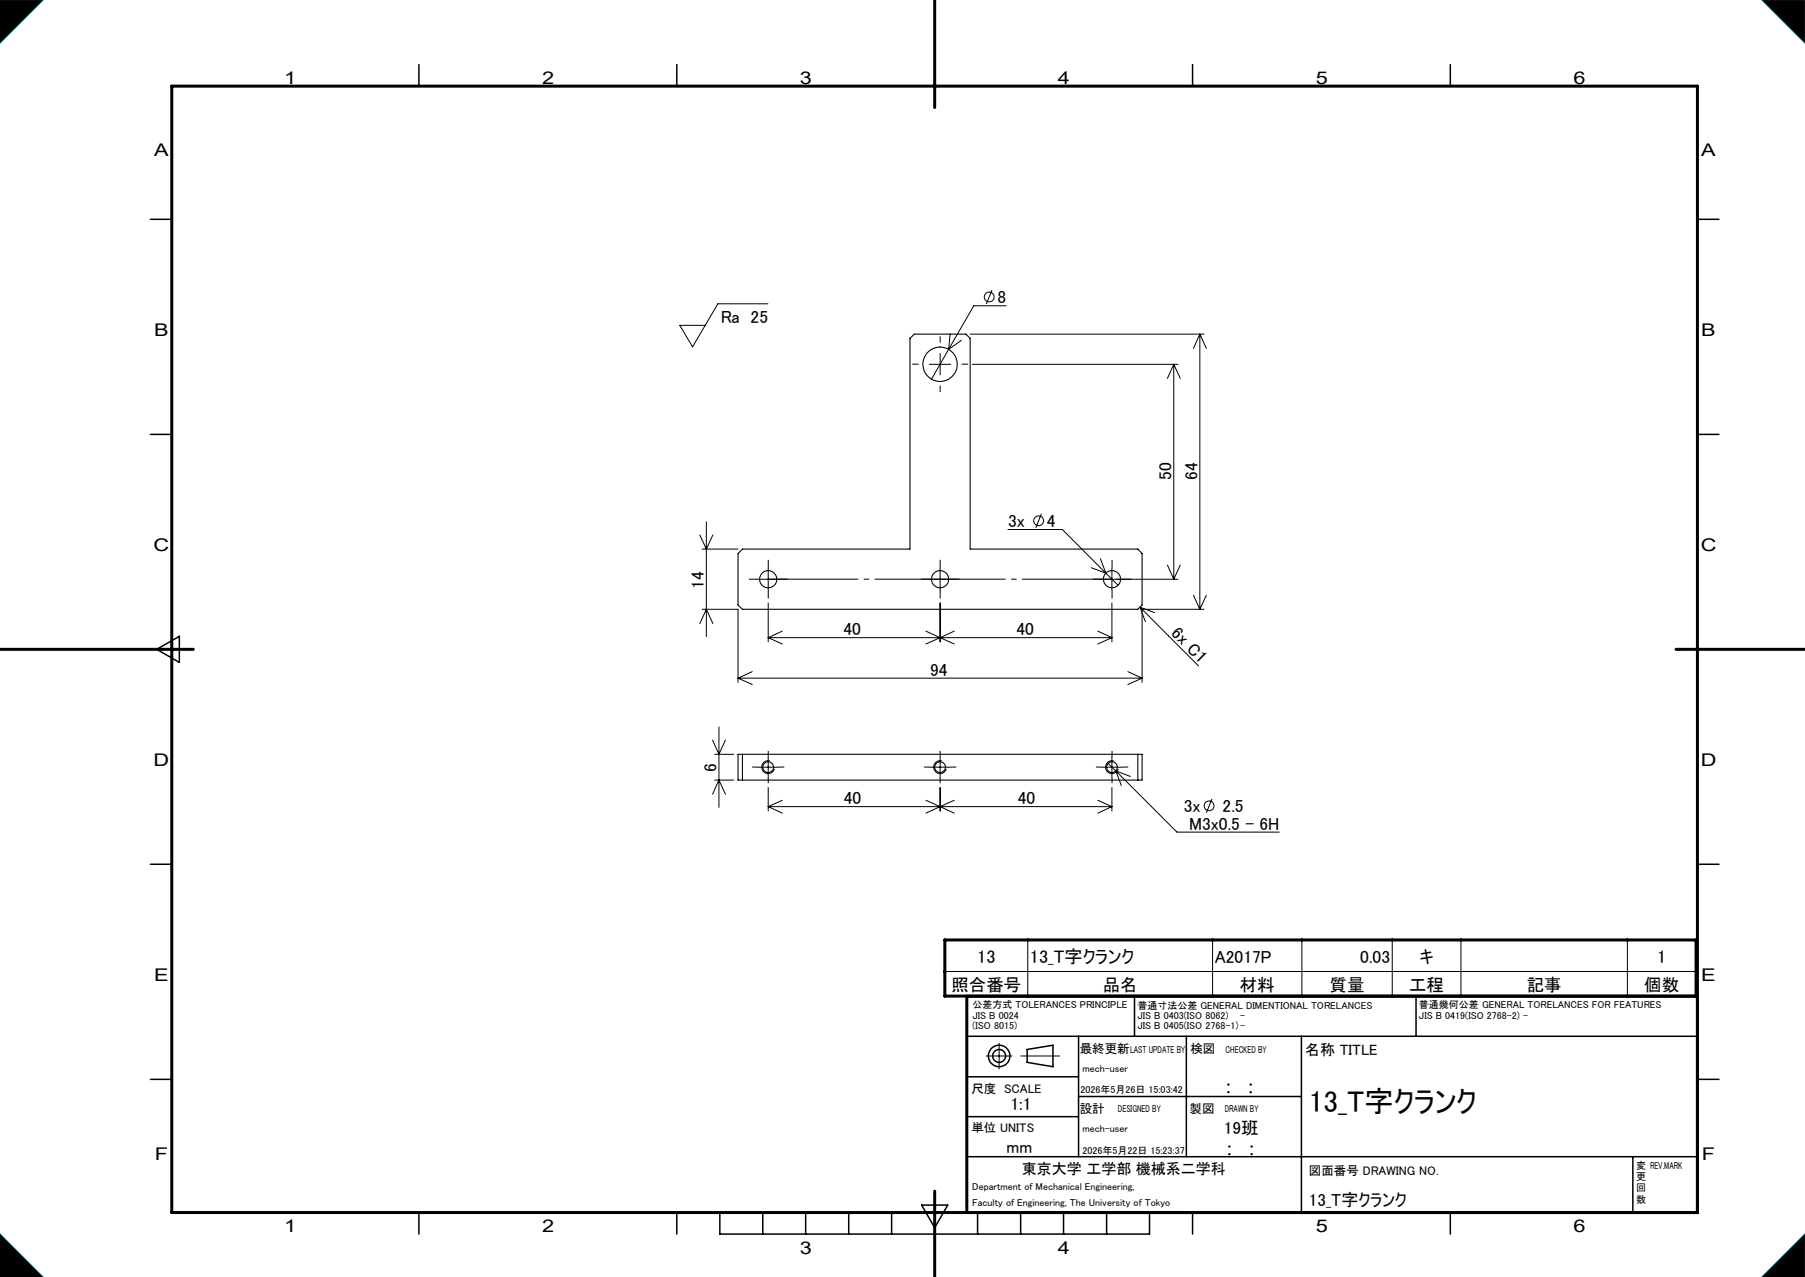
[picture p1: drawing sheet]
<svg xmlns="http://www.w3.org/2000/svg" width="420mm" height="297mm" viewBox="0 0 420 297" stroke-linecap="round" stroke-linejoin="round" font-family="sans-serif">
<g fill="none" stroke="#000" stroke-width=".25">
<path d="M211.7 78.7l1.1-1h12l.9 1v49h39.1l.9 1v12l-.9 1h-92l-1.1-1v-12l1.1-1h38.9zM171.7 175.4h94v6h-94zM172.8 175.4v6M264.8 175.4v6"/>
<circle cx="218.7" cy="84.7" r="4"/>
<circle cx="178.8" cy="134.7" r="2.01"/>
<circle cx="218.7" cy="134.7" r="2"/>
<circle cx="258.8" cy="134.7" r="2"/>
<circle cx="178.7" cy="178.4" r="1.25"/>
<circle cx="218.7" cy="178.4" r="1.25"/>
<circle cx="258.7" cy="178.4" r="1.26"/>
</g>
<g fill="none" stroke="#000" stroke-width=".35">
<path d="M97.5 15v5M157.5 15v5M277.5 15v5M337.5 15v5M35 51h5M395 51h5M35 101h5M395 101h5M36.5 151l5.2-3v6.1zM35 201h5M395 201h5M264 231.7v9.3"/>
<path d="M329.5 231.7v9.3M35 251h5M225 241h170M225 250.4h26M225 259.7h26M245 248.1v-5l-6 1v3l6 1M251 241v28M251 255h51.8M276 241v28M302.8 241v41M395 251h5M225 269h170"/>
<path d="M379.9 269v13M97.5 282v5M157.5 282v5M167.5 282v5h100v-5M177.5 282v5M187.5 282v5M197.5 282v5M207.5 282v5M214.5 280.3h6l-3 5.2zM227.5 282v5M237.5 282v5M247.5 282v5"/>
<path d="M257.5 282v5M277.5 282v5M337.5 282v5"/>
<circle cx="232.5" cy="245.6" r="2.5"/>
<circle cx="232.5" cy="245.6" r="1.5"/>
</g>
<g fill="none" stroke="#000" stroke-width=".23">
<path d="M0 0h10l-10 10zM410 0h10v10zM178.7 70.7h-11.7l-5.9 10-2.9-5h5.9M221.1 77.6l-.4 3.6M223.7 79.2l-3 2M225.7 77.7h54.5M230.8 67.4l-1.3 3.3M234.1 71.1h-7.5l-5.9 10.1M279.2 77.7v64M279.2 77.7l1.5 3.3M279.2 77.7l-1.5 3.3M216.3 84.7h4.9"/>
<path d="M218.8 82.2v5M220.7 81.2l-4 7M226.2 84.7h47.9M273.1 84.7v50M273.1 84.7l1.5 3.3M273.1 84.7l-1.5 3.3M242.3 119.5l-1.3 3.3M162.8 124.4l1.6 3.3 1.5-3.3M163.4 127.7h8.3M164.4 121.4v26.7M176.2 134.7h5.1M178.8 132.2v5"/>
<path d="M216.3 134.7h4.9M218.8 132.2v5M234.5 123.2h12.7l10.1 10.1M253.9 132l3.4 1.3M256 129.9l1.3 3.4M256.3 134.7h17.8M257.3 133.3l2.9 2.8M258.7 132.2v5M271.6 131.4l1.5 3.3M274.6 131.4l-1.5 3.3M277.7 138.4l1.5 3.3M280.7 138.4l-1.5 3.3"/>
<path d="M162.8 145l1.6-3.3 1.5 3.3M163.4 141.7h8.3v17M171.7 157.7h94M171.7 157.7l3.3 1.5M175 156.2l-3.3 1.5M178.8 140.2v9.1M178.8 148.3h79.9M178.8 148.3l3.2 1.5M182 146.8l-3.2 1.5M215.4 146.8l3.4 1.5M218.8 140.2v9.1M218.8 148.3l-3.4 1.5"/>
<path d="M218.8 148.3l3.2 1.5M222 146.8l-3.2 1.5M255.4 146.8l3.3 1.5M258.7 140.2v9.1M258.7 148.3l-3.3 1.5M262.4 156.2l3.3 1.5M265.3 141.2l3.3 1.3M265.3 141.2l1.2 3.4M265.3 141.2l13.6 13.7M265.7 157.7l-3.3 1.5M280.2 141.7h-14.5v17M165.8 172.1l1.5 3.3 1.5-3.3"/>
<path d="M166.3 175.4h4.4M167.3 169.1v18.7M176.2 178.4h5.1M178.8 175.9v5M179.1 177a1.5 1.5 0 0 0-1.8 1 1.5 1.5 0 0 0 1.1 1.9 1.5 1.5 0 0 0 1.8-1.1M216.3 178.4h4.9M218.8 175.9v5M219.1 177a1.5 1.5 0 0 0-1.8 1 1.5 1.5 0 0 0 1.1 1.9 1.5 1.5 0 0 0 1.8-1.1M256.3 178.4h4.9M257.8 177.5l1.8 1.8M258.7 175.9v5M259.1 177a1.5 1.5 0 0 0-1.8 1.1 1.5 1.5 0 0 0 1.1 1.8 1.5 1.5 0 0 0 1.8-1.1"/>
<path d="M259.6 179.3l14.3 14.2h23.8M259.6 179.3l1.3 3.4M259.6 179.3l3.4 1.3M165.8 184.7l1.5-3.3 1.5 3.3M166.3 181.4h4.4M178.8 183.2v5.4M178.8 187.6h79.9M178.8 187.6l3.2 1.5M182 186.1l-3.2 1.5M215.4 186.1l3.4 1.5M218.8 183.2v5.4M218.8 187.6l-3.4 1.5"/>
<path d="M218.8 187.6l3.2 1.5M222 186.1l-3.2 1.5M255.4 186.1l3.3 1.5M258.7 183.2v5.4M258.7 187.6l-3.3 1.5M282 185.8l-1.3 3.3M239.1 218.6v13.1M282.2 218.6v13.1M302.9 218.6v13.1M324 218.6v13.1M339.9 218.6v13.1M378.7 218.6v13.1"/>
<path d="M219.9 226h174.8M229.5 245.6h6M232.5 242.6v6M237.5 245.6h9M0 287l10 10h-10zM410 297l10-10v10z"/>
<circle cx="230.2" cy="69.1" r="1.14"/>
<circle cx="241.7" cy="121.1" r="1.15"/>
<circle cx="281.3" cy="187.4" r="1.13"/>
</g>
<path d="M217.5 0v25M40 20h355v262h-355zM0 151h45M390 151h30M219.9 218.6h174.8v13.1h-174.8zM395 231.7h-170v50.3M217.5 277v20" fill="none" stroke="#000" stroke-width=".7"/>
<path d="M0 0h10l-10 10zM410 0h10v10zM0 287l10 10h-10zM410 297l10-10v10z" fill="none" stroke="#0ff" stroke-width=".23"/>
<path d="M0 0v10l10-10zM410 0l10 10v-10zM410 297h10v-10zM0 287v10h10z" fill-rule="evenodd" fill="#000"/>
<g fill="none" stroke="#000" stroke-width=".23" stroke-dasharray="30.5 1.3 1.3 1.3" stroke-linecap="butt">
<path d="M218.8 79.7v-1.5M213.8 84.7h-1.5M218.8 89.7v1.5M223.8 84.7h1.5M176.3 134.7h-2M178.8 137.2v2M178.8 132.2v-2M181.3 134.7h2M216.3 134.7h-2M218.8 137.2v2M218.8 132.2v-2M221.3 134.7h2"/>
<path d="M256.3 134.7h-2M258.8 137.2v2M258.8 132.2v-2M261.3 134.7h2M176.3 178.4h-1.3M178.8 175.9v-1.2M181.3 178.4h1.2M216.3 178.4h-1.3M218.8 175.9v-1.2M221.3 178.4h1.2M256.3 178.4h-1.3M258.8 175.9v-1.2"/>
<path d="M261.3 178.4h1.2M178.8 180.9v1.3M218.8 180.9v1.3M258.8 180.9v1.3"/>
</g>
<path d="M178.8 134.7h80" fill="none" stroke="#000" stroke-width=".23" stroke-dasharray="30.5 1.3 1.3 1.3" stroke-dashoffset="9.5" stroke-linecap="butt"/>
<text font-size="7" x="304.6" y="258.7">13_T字クランク</text>
<g font-size="4.2">
<text x="227.4" y="224.1">13</text>
<text x="239.7" y="224.1">13_T字クランク</text>
<text x="385.6" y="224.1">1</text>
</g>
<g font-size="4.1">
<text x="66.1" y="19.6">1</text>
<text x="126.1" y="19.6">2</text>
<text x="186.1" y="19.6">3</text>
<text x="246.1" y="19.6">4</text>
<text x="306.1" y="19.6">5</text>
<text x="366.1" y="19.6">6</text>
<text x="35.9" y="36.3">A</text>
<text x="395.9" y="36.3">A</text>
<text x="232.1" y="70.5">8</text>
<text x="167.7" y="75.1">Ra 25</text>
<text x="35.9" y="78.1">B</text>
<text x="395.9" y="78.1">B</text>
<text x="272.6" y="111.6" transform="rotate(-90 272.6 111.6)">50</text>
<text x="278.6" y="111.6" transform="rotate(-90 278.6 111.6)">64</text>
<text x="234.6" y="122.6">3x</text>
<text x="243.6" y="122.6">4</text>
<text x="35.8" y="128.1">C</text>
<text x="395.8" y="128.1">C</text>
<text x="163.8" y="137" transform="rotate(-90 163.8 137)">14</text>
<text x="196.3" y="147.7">40</text>
<text x="236.5" y="147.7">40</text>
<text x="272.3" y="147.5" transform="rotate(45 272.3 147.5)">6x C1</text>
<text x="216.5" y="157.1">94</text>
<text x="35.8" y="178.1">D</text>
<text x="166.7" y="179.5" transform="rotate(-90 166.7 179.5)">6</text>
<text x="395.8" y="178.1">D</text>
<text x="196.3" y="187">40</text>
<text x="236.8" y="187">40</text>
<text x="275.5" y="188.9">3x</text>
<text x="284.5" y="188.9">2.5</text>
<text x="276.7" y="192.9">M3x0.5 - 6H</text>
<text x="282.7" y="224">A2017P</text>
<text x="316.5" y="224">0.03</text>
<text x="330.3" y="224">キ</text>
<text x="35.9" y="228.1">E</text>
<text x="221.4" y="230.5">照合番号</text>
<text x="256.6" y="230.5">品名</text>
<text x="288.5" y="230.5">材料</text>
<text x="309.4" y="230.5">質量</text>
<text x="327.9" y="230.5">工程</text>
<text x="355.2" y="230.5">記事</text>
<text x="382.6" y="230.5">個数</text>
<text x="395.9" y="228.1">E</text>
<text x="285.2" y="254.2">:</text>
<text x="290.4" y="254.2">:</text>
<text x="235.1" y="258.1">1:1</text>
<text x="284.7" y="263.8">19班</text>
<text x="36" y="269.8">F</text>
<text x="234.2" y="268.3">mm</text>
<text x="285.4" y="268.7">:</text>
<text x="290.6" y="268.7">:</text>
<text x="396" y="269.8">F</text>
<text x="304.6" y="280.5">13_T字クランク</text>
<text x="66.1" y="286.6">1</text>
<text x="126.1" y="286.6">2</text>
<text x="306.1" y="286.6">5</text>
<text x="366.1" y="286.6">6</text>
<text x="186.1" y="291.6">3</text>
<text x="246.1" y="291.6">4</text>
</g>
<g font-size="3.5">
<text x="303.7" y="245.4">名称 TITLE</text>
<text x="237.7" y="273">東京大学 工学部 機械系二学科</text>
</g>
<g font-size="2.9">
<text x="251.3" y="244.9">最終更新</text>
<text x="277" y="244.9">検図</text>
<text x="226" y="254.1">尺度 SCALE</text>
<text x="226" y="263.2">単位 UNITS</text>
<text x="251.3" y="258.7">設計</text>
<text x="276.8" y="258.8">製図</text>
<text x="304.6" y="273.3">図面番号 DRAWING NO.</text>
</g>
<g font-size="2.3">
<text x="226.3" y="234.5">公差方式 TOLERANCES PRINCIPLE</text>
<text x="226.3" y="236.9">JIS B 0024</text>
<text x="226.3" y="239.3">(ISO 8015)</text>
<text x="264.7" y="234.6">普通寸法公差 GENERAL DIMENTIONAL TORELANCES</text>
<text x="264.7" y="237">JIS B 0403(ISO 8062)</text>
<text x="264.7" y="239.4">JIS B 0405(ISO 2768-1)-</text>
<text x="288.6" y="237">-</text>
<text x="330.2" y="234.5">普通幾何公差 GENERAL TORELANCES FOR FEATURES</text>
<text x="330.2" y="236.9">JIS B 0419(ISO 2768-2) -</text>
<text x="263" y="244.9">LAST UPDATE BY</text>
<text x="285.2" y="244.8">CHECKED BY</text>
<text x="251.9" y="249.4">mech-user</text>
<text x="251.4" y="254.1">2026年5月26日 15:03:42</text>
<text x="251.9" y="263.3">mech-user</text>
<text x="260.1" y="258.7">DESIGNED BY</text>
<text x="285" y="258.7">DRAWN BY</text>
<text x="251.9" y="268.3">2026年5月22日 15:23:37</text>
<text x="380.7" y="274.4">更</text>
<text x="380.7" y="271.8">変 REV.MARK</text>
<text x="226.2" y="280.5">Faculty of Engineering, The University of Tokyo</text>
<text x="226.2" y="276.8">Department of Mechanical Engineering,</text>
<text x="380.7" y="279.7">数</text>
<text x="380.7" y="277.1">回</text>
</g>
</svg>
